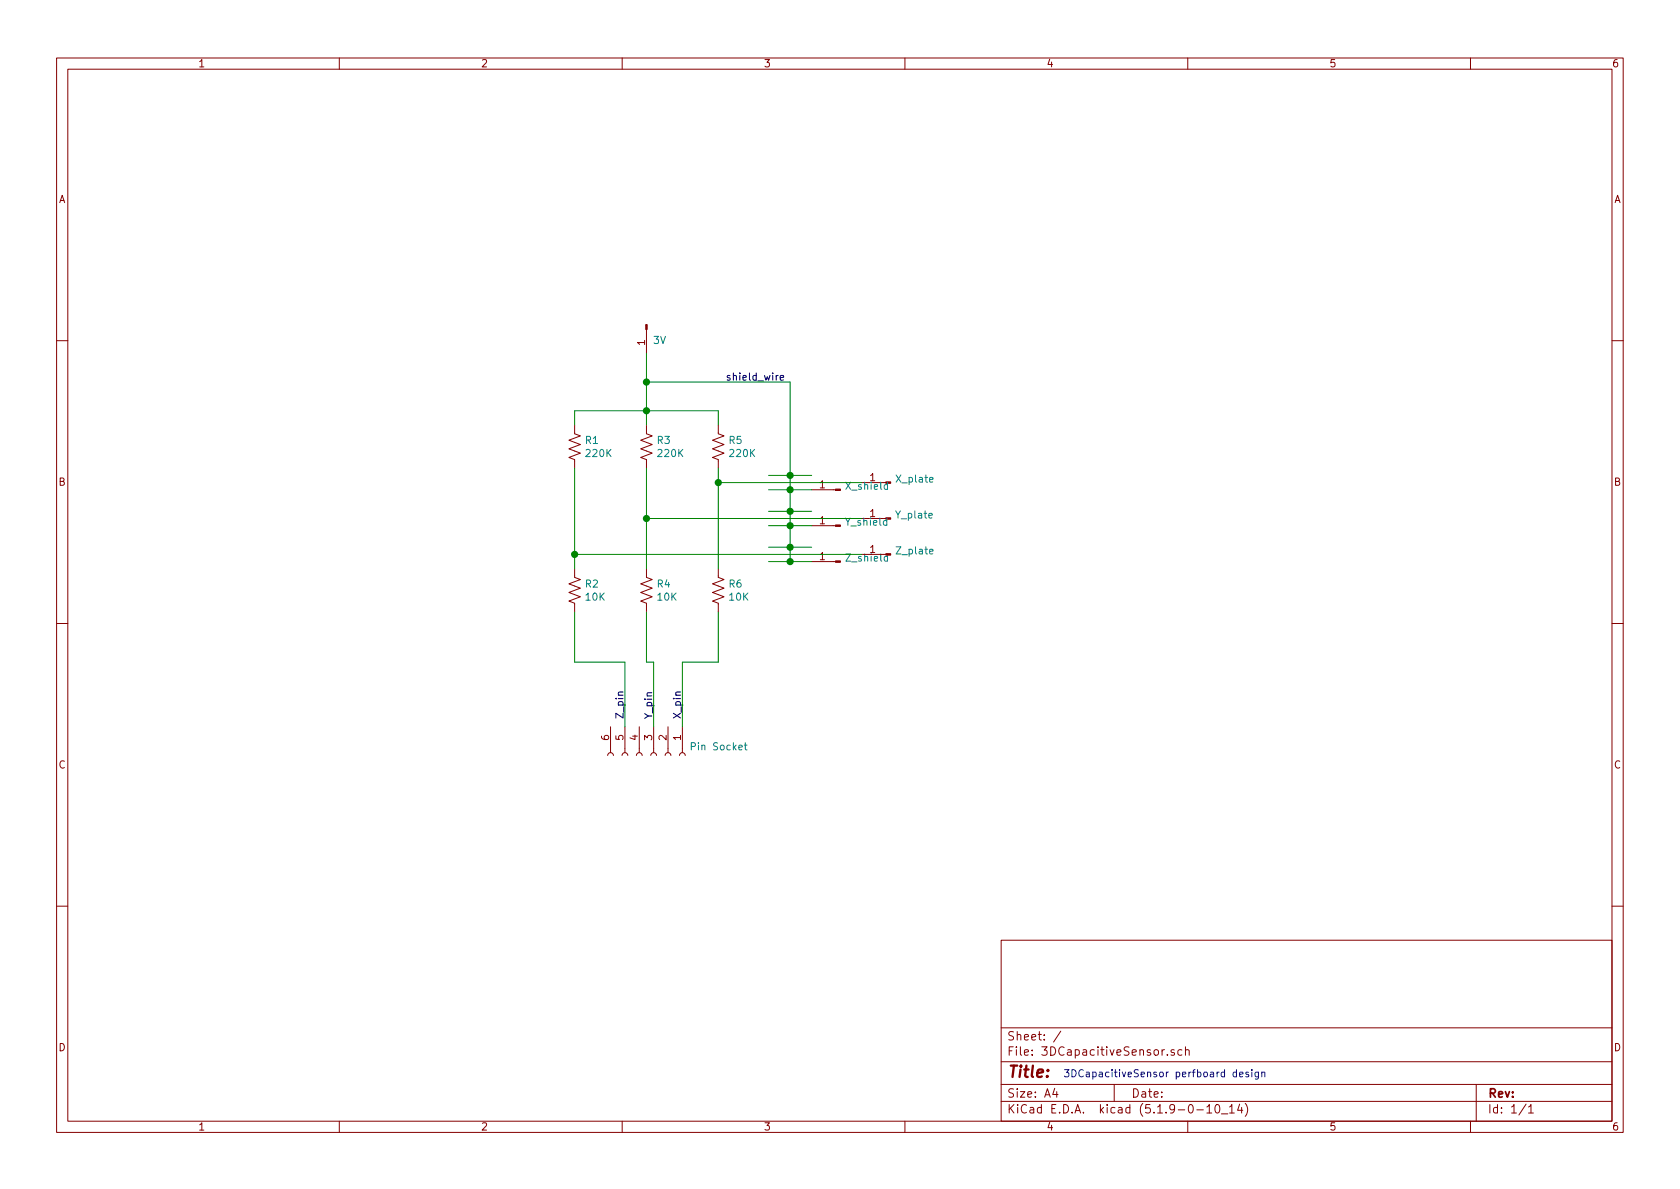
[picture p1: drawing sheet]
<svg xmlns="http://www.w3.org/2000/svg" width="297mm" height="210mm" viewBox="0 0 297 210" stroke-linecap="round" stroke-linejoin="round" font-family="sans-serif">
<g fill="none" stroke="#840000" stroke-width=".18">
<path d="M10 10.3h277v189.9h-277zM12 12.2h273v186.1h-273zM60 10.3v1.9M110 10.3v1.9M160 10.3v1.9M210 10.3v1.9M260 10.3v1.9M114.3 58.3v4.2M10 60.2h2M101.6 75.2v1.5l1 .4-2 .7 2 .8-2 .8 2 .7-2 .8 1 .4v1.5M114.3 75.2v1.5l1 .4-2 .7 2 .8-2 .8 2 .7-2 .8 1 .4v1.5M127 75.2v1.5l1 .4-2 .7 2 .8-2 .8 2 .7-2 .8 1 .4v1.5"/>
<path d="M285 60.2h2M143.5 99.3h4.2M143.5 86.6h4.2M143.5 93h4.2M152.4 85.3h3.8M152.4 91.7h3.8M152.4 98h3.8M10 110.3h2M101.6 100.6v1.5l1 .4-2 .7 2 .8-2 .8 2 .7-2 .8 1 .4v1.5M114.3 100.6v1.5l1 .4-2 .7 2 .8-2 .8 2 .7-2 .8 1 .4v1.5M127 100.6v1.5l1 .4-2 .7 2 .8-2 .8 2 .7-2 .8 1 .4v1.5M285 110.3h2"/>
<path d="M107.4 133.6l.2-.3 .2-.2 .5 .1 .2 .4M107.9 128.5v4.6M110 133.6l.1-.3 .3-.2 .4 .1 .2 .4M110.5 128.5v4.6M112.5 133.6l.1-.3 .3-.2 .5 .1 .1 .4M113 128.5v4.6M115.1 133.6l.1-.3 .3-.2 .4 .1 .2 .4M115.6 128.5v4.6M117.6 133.6l.1-.3 .3-.2 .4 .1 .2 .4M118.1 128.5v4.6M120.1 133.6l.2-.3 .2-.2 .5 .1 .2 .4M120.6 128.5v4.6"/>
<path d="M10 160.2h2M177 166.3h108v32h-108zM285 160.2h2M60 198.3v1.9M110 198.3v1.9M160 198.3v1.9M177 194.8h108M177 191.8h108M177 187.8h108M177 181.8h108M186.5 192.5l-.4 1h1M186.8 193v1"/>
<path d="M187.6 182.3l-1.3 2M197 191.8v3M206.4 186.5v.1M207.6 185.7a.37 .37 0 0 0-.6 .1l.1 .2 .5 .2 .1 .1-.2 .3-.5-.1M209 185.7l-.5-.1-.2 .3v.6l.2 .1 .5-.1M209.6 185.7h.1a.37 .37 0 0 1 .6 .1v.8M209.6 185.1v1.5M210 198.3v1.9M211.6 196.3h1.2M213.4 195.8l.4-.5v1.5M213.4 196.8h.8M215 195.4l.3-.1a.94 .94 0 0 1 0 1.5 .8 .8 0 0 1-.6-.6 .8 .8 0 0 1 .3-.8z"/>
<path d="M216 197h1.1M217.4 195.8l.4-.5v1.5M217.4 196.8h.8M219.2 195.2l-.4 1.1h.9M219.5 195.8v1M220.2 195.1a1.71 1.71 0 0 1 0 2.3M260 198.3v1.9M261 191.8v6.5M269.8 195.2l-1.2 2M270.3 195.8l.4-.5v1.5M270.3 196.8h.8"/>
</g>
<path d="M131.6 131.8h.5M131.8 131.3v1.1l.3 .2" fill="none" stroke="#008484" stroke-width=".18"/>
<g fill="#840000" stroke="#840000" stroke-width=".18">
<path d="M114.2 57.4h.2v.9h-.2z"/>
<path d="M156.6 85.2h.9v.3h-.9z"/>
<path d="M156.6 91.6h.9v.2h-.9z"/>
<path d="M147.7 99.2h.9v.2h-.9z"/>
<path d="M156.6 97.9h.9v.3h-.9z"/>
<path d="M147.7 86.5h.9v.2h-.9z"/>
<path d="M147.7 92.8h.9v.3h-.9z"/>
</g>
<g fill="none" stroke="#008400" stroke-width=".18">
<path d="M101.6 75.2v-2.6h25.4v2.6M114.3 62.5v12.7M114.3 67.6h25.4v31.7M101.6 82.8v17.8M101.6 98h50.8M114.3 82.8v17.8M114.3 91.7h38.1M127 82.8v17.8M127 85.3h25.4M135.9 84.1h7.6M135.9 86.6h7.6M135.9 90.4h7.6"/>
<path d="M135.9 93h7.6M135.9 96.8h7.6M135.9 99.3h7.6M101.6 108.2v8.9h8.9v11.4M114.3 108.2v8.9h1.3v11.4M127 108.2v8.9h-6.4v11.4"/>
</g>
<path d="M137.9 66.8l.7-.1-.1-.3h-.4l-.2 .2 .1 .6h.5" fill="none" stroke="#000" stroke-width=".18"/>
<path d="M218.6 189.6h-.3l-.3 .2 .1 .6h.5M218.6 189.1v1.3M219.2 190l.6-.1-.1-.3h-.3l-.2 .2v.6h.5M220.8 189.6h-.4l-.1 .2v.1l.5 .2v.3h-.5M221.3 189.1v.2M221.3 189.6v.8M222.5 189.6v1l-.3 .2h-.3M222.5 189.6h-.4l-.2 .2 .1 .6h.5M223.1 189.7l.2-.1h.3v.8M223.1 189.6v.8" fill="none" stroke="#0000c2" stroke-width=".18"/>
<g fill="#008400" stroke="#008400" stroke-width=".25">
<circle cx="139.7" cy="96.8" r=".51"/>
<circle cx="139.7" cy="93" r=".51"/>
<circle cx="139.7" cy="90.4" r=".51"/>
<circle cx="139.7" cy="99.3" r=".51"/>
<circle cx="139.7" cy="84.1" r=".51"/>
<circle cx="114.3" cy="67.6" r=".51"/>
<circle cx="101.6" cy="98" r=".51"/>
<circle cx="114.3" cy="91.7" r=".51"/>
<circle cx="127" cy="85.3" r=".51"/>
<circle cx="114.3" cy="72.6" r=".51"/>
<circle cx="139.7" cy="86.6" r=".51"/>
</g>
<text font-size="2.8" fill="#840000" x="178" y="190.5">Title:</text>
<g font-size="2.1" fill="#840000">
<text x="178" y="184">Sheet: /</text>
<text x="178" y="186.7">File: 3DCapacitiveSensor.sch</text>
<text x="178" y="196.9">KiCad E.D.A. kicad (5.1.9-0-10_14)</text>
<text x="178" y="194.1">Size: A4</text>
<text x="200" y="194.1">Date:</text>
<text x="263" y="194.1">Rev:</text>
<text x="263" y="196.9">Id: 1/1</text>
</g>
<g font-size="1.8" fill="#840000">
<text x="35" y="11.9">1</text>
<text x="85" y="11.9">2</text>
<text x="135" y="11.9">3</text>
<text x="185" y="11.9">4</text>
<text x="235" y="11.9">5</text>
<text x="285" y="11.9">6</text>
<text x="10.4" y="35.9">A</text>
<text x="285.4" y="35.9">A</text>
<text x="114" y="61.1" transform="rotate(-90 114 61.1)">1</text>
<text x="10.4" y="85.9">B</text>
<text x="144.9" y="86.4">1</text>
<text x="285.4" y="85.9">B</text>
<text x="144.9" y="92.7">1</text>
<text x="144.9" y="99.1">1</text>
<text x="149.7" y="99.3">Z_shield</text>
<text x="153.8" y="97.8">1</text>
<text x="107.7" y="130.9" transform="rotate(-90 107.7 130.9)">6</text>
<text x="110.2" y="130.9" transform="rotate(-90 110.2 130.9)">5</text>
<text x="112.8" y="130.9" transform="rotate(-90 112.8 130.9)">4</text>
<text x="115.3" y="130.9" transform="rotate(-90 115.3 130.9)">3</text>
<text x="117.9" y="130.9" transform="rotate(-90 117.9 130.9)">2</text>
<text x="120.4" y="130.9" transform="rotate(-90 120.4 130.9)">1</text>
<text x="10.4" y="135.9">C</text>
<text x="285.4" y="135.9">C</text>
<text x="10.4" y="185.9">D</text>
<text x="285.4" y="185.9">D</text>
<text x="35" y="199.9">1</text>
<text x="85" y="199.9">2</text>
<text x="135" y="199.9">3</text>
<text x="185" y="199.9">4</text>
<text x="235" y="199.9">5</text>
<text x="285" y="199.9">6</text>
</g>
<g font-size="1.8" fill="#008484">
<text x="115.6" y="60.8">3V</text>
<text x="103.5" y="78.5">R1</text>
<text x="103.7" y="80.8">220K</text>
<text x="116.2" y="78.5">R3</text>
<text x="116.4" y="80.8">220K</text>
<text x="128.9" y="78.5">R5</text>
<text x="129.1" y="80.8">220K</text>
<text x="149.7" y="86.6">X_shield</text>
<text x="153.8" y="85.1">1</text>
<text x="158.6" y="85.3">X_plate</text>
<text x="149.6" y="93">Y_shield</text>
<text x="153.8" y="91.4">1</text>
<text x="158.5" y="91.7">Y_plate</text>
<text x="158.6" y="98">Z_plate</text>
<text x="103.5" y="103.9">R2</text>
<text x="103.6" y="106.2">10K</text>
<text x="116.2" y="103.9">R4</text>
<text x="116.3" y="106.2">10K</text>
<text x="128.9" y="103.9">R6</text>
<text x="129" y="106.2">10K</text>
<text x="122.6" y="132.7">Pin Socket</text>
</g>
<g font-size="1.8">
<text x="128.3" y="67.3">shield_wire</text>
<text x="110.2" y="127.2" transform="rotate(-90 110.2 127.2)">Z_pin</text>
<text x="115.3" y="127.2" transform="rotate(-90 115.3 127.2)">Y_pin</text>
<text x="120.4" y="127.2" transform="rotate(-90 120.4 127.2)">X_pin</text>
</g>
<text font-size="1.8" fill="#0000c2" x="188" y="190.5">3DCapacitiveSensor perfboard design</text>
</svg>
